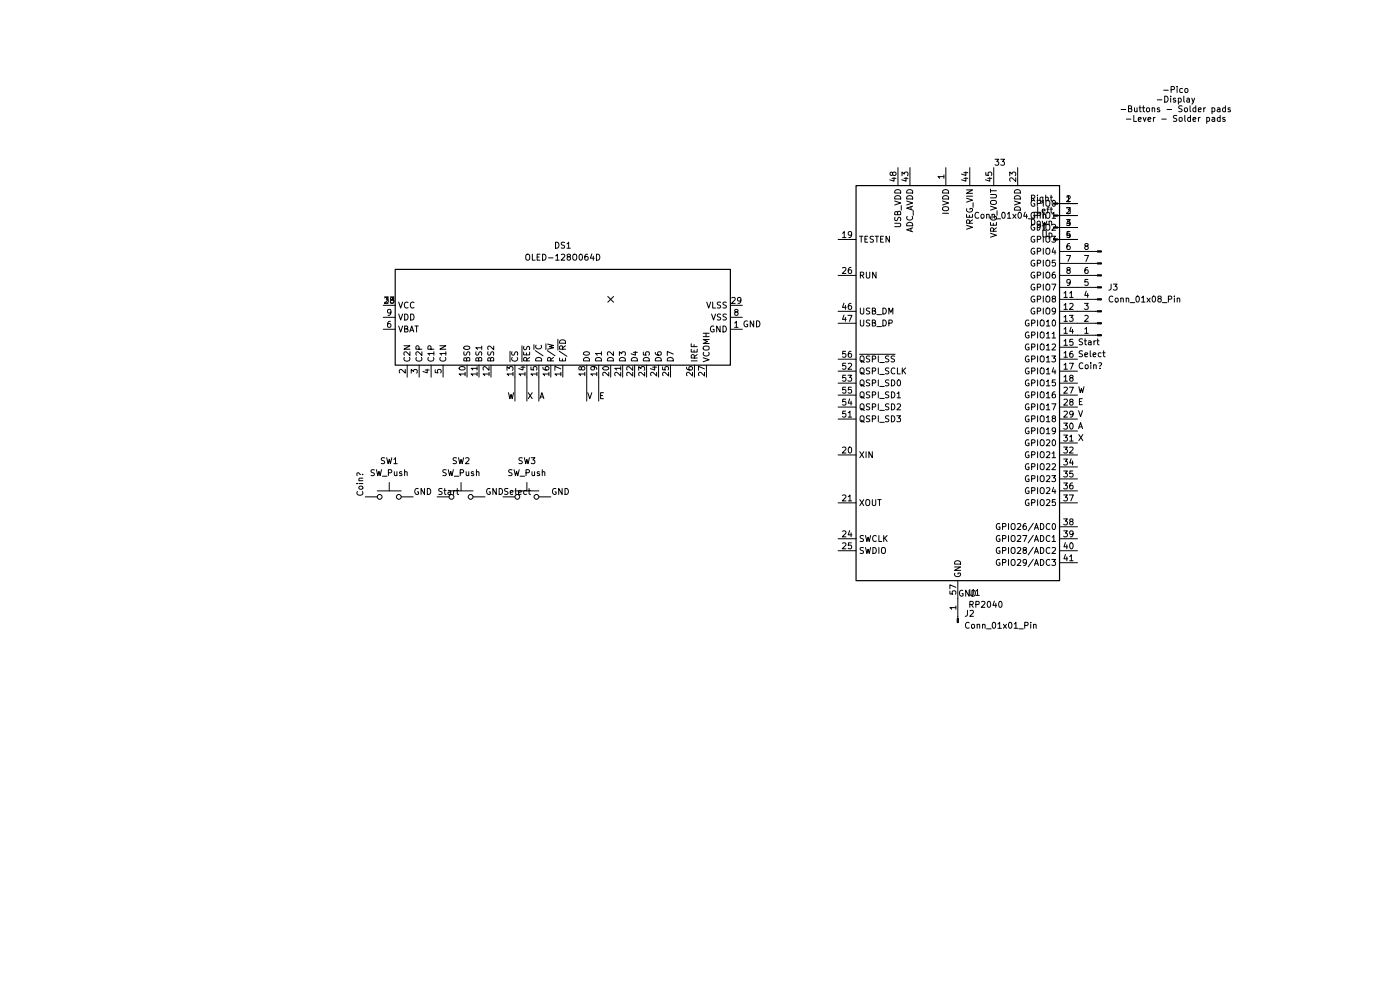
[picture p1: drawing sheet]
(kicad_sch
 (version 20260306)
 (generator "eeschema")
 (generator_version "10.0")
 (paper "A4")
 (lib_symbols
  (symbol "Connector:Conn_01x01_Pin"
   (pin_names
    (offset 1.016) (hide yes)) (exclude_from_sim no) (in_bom yes) (on_board yes)
   (in_pos_files yes)
   (duplicate_pin_numbers_are_jumpers no)
   (property "Reference" "J" (at 0 2.54 0) (show_name no) (do_not_autoplace no) (effects (font (size 1.27 1.27))))
   (property "Value" "Conn_01x01_Pin" (at 0 -2.54 0) (show_name no) (do_not_autoplace no) (effects (font (size 1.27 1.27))))
   (property "Footprint" "" (at 0 0 0) (show_name no) (do_not_autoplace no) (hide yes) (effects (font (size 1.27 1.27))))
   (property "Datasheet" "" (at 0 0 0) (show_name no) (do_not_autoplace no) (hide yes) (effects (font (size 1.27 1.27))))
   (property "Description" "Generic connector, single row, 01x01, script generated" (at 0 0 0) (show_name no) (do_not_autoplace no) (hide yes) (effects (font (size 1.27 1.27))))
   (property "ki_locked" "" (at 0 0 0) (show_name no) (do_not_autoplace no) (effects (font (size 1.27 1.27))))
   (symbol "Conn_01x01_Pin_1_1"
    (rectangle (start 0.8636 0.127) (end 0 -0.127) (stroke (width 0.1524) (type default)) (fill (type outline)))
    (polyline (pts (xy 1.27 0) (xy 0.8636 0)) (stroke (width 0.1524) (type default)) (fill (type none)))
    (pin passive line (at 5.08 0 180) (length 3.81) (name "Pin_1" (effects (font (size 1.27 1.27)))) (number "1" (effects (font (size 1.27 1.27))))))
   (embedded_fonts no))
  (symbol "Connector:Conn_01x04_Pin"
   (pin_names
    (offset 1.016) (hide yes)) (exclude_from_sim no) (in_bom yes) (on_board yes)
   (in_pos_files yes)
   (duplicate_pin_numbers_are_jumpers no)
   (property "Reference" "J" (at 0 5.08 0) (show_name no) (do_not_autoplace no) (effects (font (size 1.27 1.27))))
   (property "Value" "Conn_01x04_Pin" (at 0 -7.62 0) (show_name no) (do_not_autoplace no) (effects (font (size 1.27 1.27))))
   (property "Footprint" "" (at 0 0 0) (show_name no) (do_not_autoplace no) (hide yes) (effects (font (size 1.27 1.27))))
   (property "Datasheet" "" (at 0 0 0) (show_name no) (do_not_autoplace no) (hide yes) (effects (font (size 1.27 1.27))))
   (property "Description" "Generic connector, single row, 01x04, script generated" (at 0 0 0) (show_name no) (do_not_autoplace no) (hide yes) (effects (font (size 1.27 1.27))))
   (property "ki_locked" "" (at 0 0 0) (show_name no) (do_not_autoplace no) (effects (font (size 1.27 1.27))))
   (symbol "Conn_01x04_Pin_1_1"
    (rectangle (start 0.8636 2.667) (end 0 2.413) (stroke (width 0.1524) (type default)) (fill (type outline)))
    (rectangle (start 0.8636 0.127) (end 0 -0.127) (stroke (width 0.1524) (type default)) (fill (type outline)))
    (rectangle (start 0.8636 -2.413) (end 0 -2.667) (stroke (width 0.1524) (type default)) (fill (type outline)))
    (rectangle (start 0.8636 -4.953) (end 0 -5.207) (stroke (width 0.1524) (type default)) (fill (type outline)))
    (polyline (pts (xy 1.27 2.54) (xy 0.8636 2.54)) (stroke (width 0.1524) (type default)) (fill (type none)))
    (polyline (pts (xy 1.27 0) (xy 0.8636 0)) (stroke (width 0.1524) (type default)) (fill (type none)))
    (polyline (pts (xy 1.27 -2.54) (xy 0.8636 -2.54)) (stroke (width 0.1524) (type default)) (fill (type none)))
    (polyline (pts (xy 1.27 -5.08) (xy 0.8636 -5.08)) (stroke (width 0.1524) (type default)) (fill (type none)))
    (pin passive line (at 5.08 2.54 180) (length 3.81) (name "Pin_1" (effects (font (size 1.27 1.27)))) (number "1" (effects (font (size 1.27 1.27)))))
    (pin passive line (at 5.08 0 180) (length 3.81) (name "Pin_2" (effects (font (size 1.27 1.27)))) (number "2" (effects (font (size 1.27 1.27)))))
    (pin passive line (at 5.08 -2.54 180) (length 3.81) (name "Pin_3" (effects (font (size 1.27 1.27)))) (number "3" (effects (font (size 1.27 1.27)))))
    (pin passive line (at 5.08 -5.08 180) (length 3.81) (name "Pin_4" (effects (font (size 1.27 1.27)))) (number "4" (effects (font (size 1.27 1.27))))))
   (embedded_fonts no))
  (symbol "Connector:Conn_01x08_Pin"
   (pin_names
    (offset 1.016) (hide yes)) (exclude_from_sim no) (in_bom yes) (on_board yes)
   (in_pos_files yes)
   (duplicate_pin_numbers_are_jumpers no)
   (property "Reference" "J" (at 0 10.16 0) (show_name no) (do_not_autoplace no) (effects (font (size 1.27 1.27))))
   (property "Value" "Conn_01x08_Pin" (at 0 -12.7 0) (show_name no) (do_not_autoplace no) (effects (font (size 1.27 1.27))))
   (property "Footprint" "" (at 0 0 0) (show_name no) (do_not_autoplace no) (hide yes) (effects (font (size 1.27 1.27))))
   (property "Datasheet" "" (at 0 0 0) (show_name no) (do_not_autoplace no) (hide yes) (effects (font (size 1.27 1.27))))
   (property "Description" "Generic connector, single row, 01x08, script generated" (at 0 0 0) (show_name no) (do_not_autoplace no) (hide yes) (effects (font (size 1.27 1.27))))
   (property "ki_locked" "" (at 0 0 0) (show_name no) (do_not_autoplace no) (effects (font (size 1.27 1.27))))
   (symbol "Conn_01x08_Pin_1_1"
    (rectangle (start 0.8636 7.747) (end 0 7.493) (stroke (width 0.1524) (type default)) (fill (type outline)))
    (rectangle (start 0.8636 5.207) (end 0 4.953) (stroke (width 0.1524) (type default)) (fill (type outline)))
    (rectangle (start 0.8636 2.667) (end 0 2.413) (stroke (width 0.1524) (type default)) (fill (type outline)))
    (rectangle (start 0.8636 0.127) (end 0 -0.127) (stroke (width 0.1524) (type default)) (fill (type outline)))
    (rectangle (start 0.8636 -2.413) (end 0 -2.667) (stroke (width 0.1524) (type default)) (fill (type outline)))
    (rectangle (start 0.8636 -4.953) (end 0 -5.207) (stroke (width 0.1524) (type default)) (fill (type outline)))
    (rectangle (start 0.8636 -7.493) (end 0 -7.747) (stroke (width 0.1524) (type default)) (fill (type outline)))
    (rectangle (start 0.8636 -10.033) (end 0 -10.287) (stroke (width 0.1524) (type default)) (fill (type outline)))
    (polyline (pts (xy 1.27 7.62) (xy 0.8636 7.62)) (stroke (width 0.1524) (type default)) (fill (type none)))
    (polyline (pts (xy 1.27 5.08) (xy 0.8636 5.08)) (stroke (width 0.1524) (type default)) (fill (type none)))
    (polyline (pts (xy 1.27 2.54) (xy 0.8636 2.54)) (stroke (width 0.1524) (type default)) (fill (type none)))
    (polyline (pts (xy 1.27 0) (xy 0.8636 0)) (stroke (width 0.1524) (type default)) (fill (type none)))
    (polyline (pts (xy 1.27 -2.54) (xy 0.8636 -2.54)) (stroke (width 0.1524) (type default)) (fill (type none)))
    (polyline (pts (xy 1.27 -5.08) (xy 0.8636 -5.08)) (stroke (width 0.1524) (type default)) (fill (type none)))
    (polyline (pts (xy 1.27 -7.62) (xy 0.8636 -7.62)) (stroke (width 0.1524) (type default)) (fill (type none)))
    (polyline (pts (xy 1.27 -10.16) (xy 0.8636 -10.16)) (stroke (width 0.1524) (type default)) (fill (type none)))
    (pin passive line (at 5.08 7.62 180) (length 3.81) (name "Pin_1" (effects (font (size 1.27 1.27)))) (number "1" (effects (font (size 1.27 1.27)))))
    (pin passive line (at 5.08 5.08 180) (length 3.81) (name "Pin_2" (effects (font (size 1.27 1.27)))) (number "2" (effects (font (size 1.27 1.27)))))
    (pin passive line (at 5.08 2.54 180) (length 3.81) (name "Pin_3" (effects (font (size 1.27 1.27)))) (number "3" (effects (font (size 1.27 1.27)))))
    (pin passive line (at 5.08 0 180) (length 3.81) (name "Pin_4" (effects (font (size 1.27 1.27)))) (number "4" (effects (font (size 1.27 1.27)))))
    (pin passive line (at 5.08 -2.54 180) (length 3.81) (name "Pin_5" (effects (font (size 1.27 1.27)))) (number "5" (effects (font (size 1.27 1.27)))))
    (pin passive line (at 5.08 -5.08 180) (length 3.81) (name "Pin_6" (effects (font (size 1.27 1.27)))) (number "6" (effects (font (size 1.27 1.27)))))
    (pin passive line (at 5.08 -7.62 180) (length 3.81) (name "Pin_7" (effects (font (size 1.27 1.27)))) (number "7" (effects (font (size 1.27 1.27)))))
    (pin passive line (at 5.08 -10.16 180) (length 3.81) (name "Pin_8" (effects (font (size 1.27 1.27)))) (number "8" (effects (font (size 1.27 1.27))))))
   (embedded_fonts no))
  (symbol "Display_Graphic:OLED-128O064D" (exclude_from_sim no) (in_bom yes) (on_board yes)
   (in_pos_files yes)
   (duplicate_pin_numbers_are_jumpers no)
   (property "Reference" "DS" (at -10.16 38.1 0) (show_name no) (do_not_autoplace no) (effects (font (size 1.27 1.27))))
   (property "Value" "OLED-128O064D" (at 12.7 38.1 0) (show_name no) (do_not_autoplace no) (effects (font (size 1.27 1.27))))
   (property "Footprint" "Display:OLED-128O064D" (at 0 0 0) (show_name no) (do_not_autoplace no) (hide yes) (effects (font (size 1.27 1.27))))
   (property "Datasheet" "https://www.vishay.com/docs/37902/oled128o064dbpp3n00000.pdf" (at 0 20.32 0) (show_name no) (do_not_autoplace no) (hide yes) (effects (font (size 1.27 1.27))))
   (property "Description" "OLED display 128x64" (at 0 0 0) (show_name no) (do_not_autoplace no) (hide yes) (effects (font (size 1.27 1.27))))
   (symbol "OLED-128O064D_0_1"
    (rectangle (start -10.16 35.56) (end 10.16 -35.56) (stroke (width 0.254) (type default)) (fill (type background))))
   (symbol "OLED-128O064D_1_1"
    (pin power_in line (at -2.54 -38.1 90) (length 2.54) (name "GND" (effects (font (size 1.27 1.27)))) (number "1" (effects (font (size 1.27 1.27)))))
    (pin passive line (at -12.7 33.02 0) (length 2.54) (name "C2N" (effects (font (size 1.27 1.27)))) (number "2" (effects (font (size 1.27 1.27)))))
    (pin passive line (at -12.7 30.48 0) (length 2.54) (name "C2P" (effects (font (size 1.27 1.27)))) (number "3" (effects (font (size 1.27 1.27)))))
    (pin passive line (at -12.7 27.94 0) (length 2.54) (name "C1P" (effects (font (size 1.27 1.27)))) (number "4" (effects (font (size 1.27 1.27)))))
    (pin passive line (at -12.7 25.4 0) (length 2.54) (name "C1N" (effects (font (size 1.27 1.27)))) (number "5" (effects (font (size 1.27 1.27)))))
    (pin power_in line (at -2.54 38.1 270) (length 2.54) (name "VBAT" (effects (font (size 1.27 1.27)))) (number "6" (effects (font (size 1.27 1.27)))))
    (pin no_connect line (at 10.16 0 180) (length 2.54) (hide yes) (name "NC" (effects (font (size 1.27 1.27)))) (number "7" (effects (font (size 1.27 1.27)))))
    (pin power_in line (at 0 -38.1 90) (length 2.54) (name "VSS" (effects (font (size 1.27 1.27)))) (number "8" (effects (font (size 1.27 1.27)))))
    (pin power_in line (at 0 38.1 270) (length 2.54) (name "VDD" (effects (font (size 1.27 1.27)))) (number "9" (effects (font (size 1.27 1.27)))))
    (pin input line (at -12.7 20.32 0) (length 2.54) (name "BS0" (effects (font (size 1.27 1.27)))) (number "10" (effects (font (size 1.27 1.27)))))
    (pin input line (at -12.7 17.78 0) (length 2.54) (name "BS1" (effects (font (size 1.27 1.27)))) (number "11" (effects (font (size 1.27 1.27)))))
    (pin input line (at -12.7 15.24 0) (length 2.54) (name "BS2" (effects (font (size 1.27 1.27)))) (number "12" (effects (font (size 1.27 1.27)))))
    (pin input line (at -12.7 10.16 0) (length 2.54) (name "~{CS}" (effects (font (size 1.27 1.27)))) (number "13" (effects (font (size 1.27 1.27)))))
    (pin input line (at -12.7 7.62 0) (length 2.54) (name "~{RES}" (effects (font (size 1.27 1.27)))) (number "14" (effects (font (size 1.27 1.27)))))
    (pin input line (at -12.7 5.08 0) (length 2.54) (name "D/~{C}" (effects (font (size 1.27 1.27)))) (number "15" (effects (font (size 1.27 1.27)))))
    (pin input line (at -12.7 2.54 0) (length 2.54) (name "R/~{W}" (effects (font (size 1.27 1.27)))) (number "16" (effects (font (size 1.27 1.27)))))
    (pin input line (at -12.7 0 0) (length 2.54) (name "E/~{RD}" (effects (font (size 1.27 1.27)))) (number "17" (effects (font (size 1.27 1.27)))))
    (pin bidirectional line (at -12.7 -5.08 0) (length 2.54) (name "D0" (effects (font (size 1.27 1.27)))) (number "18" (effects (font (size 1.27 1.27)))))
    (pin bidirectional line (at -12.7 -7.62 0) (length 2.54) (name "D1" (effects (font (size 1.27 1.27)))) (number "19" (effects (font (size 1.27 1.27)))))
    (pin bidirectional line (at -12.7 -10.16 0) (length 2.54) (name "D2" (effects (font (size 1.27 1.27)))) (number "20" (effects (font (size 1.27 1.27)))))
    (pin bidirectional line (at -12.7 -12.7 0) (length 2.54) (name "D3" (effects (font (size 1.27 1.27)))) (number "21" (effects (font (size 1.27 1.27)))))
    (pin bidirectional line (at -12.7 -15.24 0) (length 2.54) (name "D4" (effects (font (size 1.27 1.27)))) (number "22" (effects (font (size 1.27 1.27)))))
    (pin bidirectional line (at -12.7 -17.78 0) (length 2.54) (name "D5" (effects (font (size 1.27 1.27)))) (number "23" (effects (font (size 1.27 1.27)))))
    (pin bidirectional line (at -12.7 -20.32 0) (length 2.54) (name "D6" (effects (font (size 1.27 1.27)))) (number "24" (effects (font (size 1.27 1.27)))))
    (pin bidirectional line (at -12.7 -22.86 0) (length 2.54) (name "D7" (effects (font (size 1.27 1.27)))) (number "25" (effects (font (size 1.27 1.27)))))
    (pin passive line (at -12.7 -27.94 0) (length 2.54) (name "IREF" (effects (font (size 1.27 1.27)))) (number "26" (effects (font (size 1.27 1.27)))))
    (pin passive line (at -12.7 -30.48 0) (length 2.54) (name "VCOMH" (effects (font (size 1.27 1.27)))) (number "27" (effects (font (size 1.27 1.27)))))
    (pin power_in line (at 2.54 38.1 270) (length 2.54) (name "VCC" (effects (font (size 1.27 1.27)))) (number "28" (effects (font (size 1.27 1.27)))))
    (pin power_in line (at 2.54 -38.1 90) (length 2.54) (name "VLSS" (effects (font (size 1.27 1.27)))) (number "29" (effects (font (size 1.27 1.27)))))
    (pin passive line (at -2.54 -38.1 90) (length 2.54) (hide yes) (name "GND" (effects (font (size 1.27 1.27)))) (number "30" (effects (font (size 1.27 1.27))))))
   (embedded_fonts no))
  (symbol "MCU_RaspberryPi:RP2040" (exclude_from_sim no) (in_bom yes) (on_board yes)
   (in_pos_files yes)
   (duplicate_pin_numbers_are_jumpers no)
   (property "Reference" "U" (at 17.526 47.244 0) (show_name no) (do_not_autoplace no) (effects (font (size 1.27 1.27)) (justify left)))
   (property "Value" "RP2040" (at 17.526 44.704 0) (show_name no) (do_not_autoplace no) (effects (font (size 1.27 1.27)) (justify left)))
   (property "Footprint" "Package_DFN_QFN:QFN-56-1EP_7x7mm_P0.4mm_EP3.2x3.2mm" (at 0 0 0) (show_name no) (do_not_autoplace no) (hide yes) (effects (font (size 1.27 1.27))))
   (property "Datasheet" "https://datasheets.raspberrypi.com/rp2040/rp2040-datasheet.pdf" (at 0 0 0) (show_name no) (do_not_autoplace no) (hide yes) (effects (font (size 1.27 1.27))))
   (property "Description" "A microcontroller by Raspberry Pi, Dual ARM Cortex-M0+, 133MHz, no flash, 264KB SRAM, 8 PIO state machines, VQFN-56" (at 0 0 0) (show_name no) (do_not_autoplace no) (hide yes) (effects (font (size 1.27 1.27))))
   (property private "KLC_S4.2_DVDD" "Not a standalone power converter; internal on-chip voltage regulator for digital core supply; DVDD is the digital core power supply, should be placed next to voltage regulator output." (at 0 -2.54 0) (show_name yes) (do_not_autoplace no) (hide yes) (effects (font (size 1.27 1.27))))
   (property private "KLC_S4.2_VREG_VOUT" "Should be placed next to DVDD." (at 0 -2.54 0) (show_name yes) (do_not_autoplace no) (hide yes) (effects (font (size 1.27 1.27))))
   (symbol "RP2040_0_1"
    (rectangle (start -21.59 41.91) (end 21.59 -41.91) (stroke (width 0.254) (type default)) (fill (type background))))
   (symbol "RP2040_1_1"
    (pin power_in line (at -2.54 45.72 270) (length 3.81) (name "IOVDD" (effects (font (size 1.27 1.27)))) (number "1" (effects (font (size 1.27 1.27)))))
    (pin bidirectional line (at 25.4 38.1 180) (length 3.81) (name "GPIO0" (effects (font (size 1.27 1.27)))) (number "2" (effects (font (size 1.27 1.27)))))
    (pin bidirectional line (at 25.4 35.56 180) (length 3.81) (name "GPIO1" (effects (font (size 1.27 1.27)))) (number "3" (effects (font (size 1.27 1.27)))))
    (pin bidirectional line (at 25.4 33.02 180) (length 3.81) (name "GPIO2" (effects (font (size 1.27 1.27)))) (number "4" (effects (font (size 1.27 1.27)))))
    (pin bidirectional line (at 25.4 30.48 180) (length 3.81) (name "GPIO3" (effects (font (size 1.27 1.27)))) (number "5" (effects (font (size 1.27 1.27)))))
    (pin bidirectional line (at 25.4 27.94 180) (length 3.81) (name "GPIO4" (effects (font (size 1.27 1.27)))) (number "6" (effects (font (size 1.27 1.27)))))
    (pin bidirectional line (at 25.4 25.4 180) (length 3.81) (name "GPIO5" (effects (font (size 1.27 1.27)))) (number "7" (effects (font (size 1.27 1.27)))))
    (pin bidirectional line (at 25.4 22.86 180) (length 3.81) (name "GPIO6" (effects (font (size 1.27 1.27)))) (number "8" (effects (font (size 1.27 1.27)))))
    (pin bidirectional line (at 25.4 20.32 180) (length 3.81) (name "GPIO7" (effects (font (size 1.27 1.27)))) (number "9" (effects (font (size 1.27 1.27)))))
    (pin passive line (at -2.54 45.72 270) (length 3.81) (hide yes) (name "IOVDD" (effects (font (size 1.27 1.27)))) (number "10" (effects (font (size 1.27 1.27)))))
    (pin bidirectional line (at 25.4 17.78 180) (length 3.81) (name "GPIO8" (effects (font (size 1.27 1.27)))) (number "11" (effects (font (size 1.27 1.27)))))
    (pin bidirectional line (at 25.4 15.24 180) (length 3.81) (name "GPIO9" (effects (font (size 1.27 1.27)))) (number "12" (effects (font (size 1.27 1.27)))))
    (pin bidirectional line (at 25.4 12.7 180) (length 3.81) (name "GPIO10" (effects (font (size 1.27 1.27)))) (number "13" (effects (font (size 1.27 1.27)))))
    (pin bidirectional line (at 25.4 10.16 180) (length 3.81) (name "GPIO11" (effects (font (size 1.27 1.27)))) (number "14" (effects (font (size 1.27 1.27)))))
    (pin bidirectional line (at 25.4 7.62 180) (length 3.81) (name "GPIO12" (effects (font (size 1.27 1.27)))) (number "15" (effects (font (size 1.27 1.27)))))
    (pin bidirectional line (at 25.4 5.08 180) (length 3.81) (name "GPIO13" (effects (font (size 1.27 1.27)))) (number "16" (effects (font (size 1.27 1.27)))))
    (pin bidirectional line (at 25.4 2.54 180) (length 3.81) (name "GPIO14" (effects (font (size 1.27 1.27)))) (number "17" (effects (font (size 1.27 1.27)))))
    (pin bidirectional line (at 25.4 0 180) (length 3.81) (name "GPIO15" (effects (font (size 1.27 1.27)))) (number "18" (effects (font (size 1.27 1.27)))))
    (pin input line (at -25.4 30.48 0) (length 3.81) (name "TESTEN" (effects (font (size 1.27 1.27)))) (number "19" (effects (font (size 1.27 1.27)))))
    (pin input line (at -25.4 -15.24 0) (length 3.81) (name "XIN" (effects (font (size 1.27 1.27)))) (number "20" (effects (font (size 1.27 1.27)))))
    (pin output line (at -25.4 -25.4 0) (length 3.81) (name "XOUT" (effects (font (size 1.27 1.27)))) (number "21" (effects (font (size 1.27 1.27)))))
    (pin passive line (at -2.54 45.72 270) (length 3.81) (hide yes) (name "IOVDD" (effects (font (size 1.27 1.27)))) (number "22" (effects (font (size 1.27 1.27)))))
    (pin power_in line (at 12.7 45.72 270) (length 3.81) (name "DVDD" (effects (font (size 1.27 1.27)))) (number "23" (effects (font (size 1.27 1.27)))))
    (pin input line (at -25.4 -33.02 0) (length 3.81) (name "SWCLK" (effects (font (size 1.27 1.27)))) (number "24" (effects (font (size 1.27 1.27)))))
    (pin bidirectional line (at -25.4 -35.56 0) (length 3.81) (name "SWDIO" (effects (font (size 1.27 1.27)))) (number "25" (effects (font (size 1.27 1.27)))))
    (pin input line (at -25.4 22.86 0) (length 3.81) (name "RUN" (effects (font (size 1.27 1.27)))) (number "26" (effects (font (size 1.27 1.27)))))
    (pin bidirectional line (at 25.4 -2.54 180) (length 3.81) (name "GPIO16" (effects (font (size 1.27 1.27)))) (number "27" (effects (font (size 1.27 1.27)))))
    (pin bidirectional line (at 25.4 -5.08 180) (length 3.81) (name "GPIO17" (effects (font (size 1.27 1.27)))) (number "28" (effects (font (size 1.27 1.27)))))
    (pin bidirectional line (at 25.4 -7.62 180) (length 3.81) (name "GPIO18" (effects (font (size 1.27 1.27)))) (number "29" (effects (font (size 1.27 1.27)))))
    (pin bidirectional line (at 25.4 -10.16 180) (length 3.81) (name "GPIO19" (effects (font (size 1.27 1.27)))) (number "30" (effects (font (size 1.27 1.27)))))
    (pin bidirectional line (at 25.4 -12.7 180) (length 3.81) (name "GPIO20" (effects (font (size 1.27 1.27)))) (number "31" (effects (font (size 1.27 1.27)))))
    (pin bidirectional line (at 25.4 -15.24 180) (length 3.81) (name "GPIO21" (effects (font (size 1.27 1.27)))) (number "32" (effects (font (size 1.27 1.27)))))
    (pin passive line (at -2.54 45.72 270) (length 3.81) (hide yes) (name "IOVDD" (effects (font (size 1.27 1.27)))) (number "33" (effects (font (size 1.27 1.27)))))
    (pin bidirectional line (at 25.4 -17.78 180) (length 3.81) (name "GPIO22" (effects (font (size 1.27 1.27)))) (number "34" (effects (font (size 1.27 1.27)))))
    (pin bidirectional line (at 25.4 -20.32 180) (length 3.81) (name "GPIO23" (effects (font (size 1.27 1.27)))) (number "35" (effects (font (size 1.27 1.27)))))
    (pin bidirectional line (at 25.4 -22.86 180) (length 3.81) (name "GPIO24" (effects (font (size 1.27 1.27)))) (number "36" (effects (font (size 1.27 1.27)))))
    (pin bidirectional line (at 25.4 -25.4 180) (length 3.81) (name "GPIO25" (effects (font (size 1.27 1.27)))) (number "37" (effects (font (size 1.27 1.27)))))
    (pin bidirectional line (at 25.4 -30.48 180) (length 3.81) (name "GPIO26/ADC0" (effects (font (size 1.27 1.27)))) (number "38" (effects (font (size 1.27 1.27)))))
    (pin bidirectional line (at 25.4 -33.02 180) (length 3.81) (name "GPIO27/ADC1" (effects (font (size 1.27 1.27)))) (number "39" (effects (font (size 1.27 1.27)))))
    (pin bidirectional line (at 25.4 -35.56 180) (length 3.81) (name "GPIO28/ADC2" (effects (font (size 1.27 1.27)))) (number "40" (effects (font (size 1.27 1.27)))))
    (pin bidirectional line (at 25.4 -38.1 180) (length 3.81) (name "GPIO29/ADC3" (effects (font (size 1.27 1.27)))) (number "41" (effects (font (size 1.27 1.27)))))
    (pin passive line (at -2.54 45.72 270) (length 3.81) (hide yes) (name "IOVDD" (effects (font (size 1.27 1.27)))) (number "42" (effects (font (size 1.27 1.27)))))
    (pin power_in line (at -10.16 45.72 270) (length 3.81) (name "ADC_AVDD" (effects (font (size 1.27 1.27)))) (number "43" (effects (font (size 1.27 1.27)))))
    (pin power_in line (at 2.54 45.72 270) (length 3.81) (name "VREG_VIN" (effects (font (size 1.27 1.27)))) (number "44" (effects (font (size 1.27 1.27)))))
    (pin power_out line (at 7.62 45.72 270) (length 3.81) (name "VREG_VOUT" (effects (font (size 1.27 1.27)))) (number "45" (effects (font (size 1.27 1.27)))))
    (pin bidirectional line (at -25.4 15.24 0) (length 3.81) (name "USB_DM" (effects (font (size 1.27 1.27)))) (number "46" (effects (font (size 1.27 1.27)))))
    (pin bidirectional line (at -25.4 12.7 0) (length 3.81) (name "USB_DP" (effects (font (size 1.27 1.27)))) (number "47" (effects (font (size 1.27 1.27)))))
    (pin power_in line (at -12.7 45.72 270) (length 3.81) (name "USB_VDD" (effects (font (size 1.27 1.27)))) (number "48" (effects (font (size 1.27 1.27)))))
    (pin passive line (at -2.54 45.72 270) (length 3.81) (hide yes) (name "IOVDD" (effects (font (size 1.27 1.27)))) (number "49" (effects (font (size 1.27 1.27)))))
    (pin passive line (at 12.7 45.72 270) (length 3.81) (hide yes) (name "DVDD" (effects (font (size 1.27 1.27)))) (number "50" (effects (font (size 1.27 1.27)))))
    (pin bidirectional line (at -25.4 -7.62 0) (length 3.81) (name "QSPI_SD3" (effects (font (size 1.27 1.27)))) (number "51" (effects (font (size 1.27 1.27)))))
    (pin output line (at -25.4 2.54 0) (length 3.81) (name "QSPI_SCLK" (effects (font (size 1.27 1.27)))) (number "52" (effects (font (size 1.27 1.27)))))
    (pin bidirectional line (at -25.4 0 0) (length 3.81) (name "QSPI_SD0" (effects (font (size 1.27 1.27)))) (number "53" (effects (font (size 1.27 1.27)))))
    (pin bidirectional line (at -25.4 -5.08 0) (length 3.81) (name "QSPI_SD2" (effects (font (size 1.27 1.27)))) (number "54" (effects (font (size 1.27 1.27)))))
    (pin bidirectional line (at -25.4 -2.54 0) (length 3.81) (name "QSPI_SD1" (effects (font (size 1.27 1.27)))) (number "55" (effects (font (size 1.27 1.27)))))
    (pin output line (at -25.4 5.08 0) (length 3.81) (name "~{QSPI_SS}" (effects (font (size 1.27 1.27)))) (number "56" (effects (font (size 1.27 1.27)))))
    (pin power_in line (at 0 -45.72 90) (length 3.81) (name "GND" (effects (font (size 1.27 1.27)))) (number "57" (effects (font (size 1.27 1.27))))))
   (embedded_fonts no))
  (symbol "Switch:SW_Push"
   (pin_numbers (hide yes))
   (pin_names
    (offset 1.016) (hide yes)) (exclude_from_sim no) (in_bom yes) (on_board yes)
   (in_pos_files yes)
   (duplicate_pin_numbers_are_jumpers no)
   (property "Reference" "SW" (at 1.27 2.54 0) (show_name no) (do_not_autoplace no) (effects (font (size 1.27 1.27)) (justify left)))
   (property "Value" "SW_Push" (at 0 -1.524 0) (show_name no) (do_not_autoplace no) (effects (font (size 1.27 1.27))))
   (property "Footprint" "" (at 0 5.08 0) (show_name no) (do_not_autoplace no) (hide yes) (effects (font (size 1.27 1.27))))
   (property "Datasheet" "" (at 0 5.08 0) (show_name no) (do_not_autoplace no) (hide yes) (effects (font (size 1.27 1.27))))
   (property "Description" "Push button switch, generic, two pins" (at 0 0 0) (show_name no) (do_not_autoplace no) (hide yes) (effects (font (size 1.27 1.27))))
   (symbol "SW_Push_0_1"
    (circle (center -2.032 0) (radius 0.508) (stroke (width 0) (type default)) (fill (type none)))
    (polyline (pts (xy 0 1.27) (xy 0 3.048)) (stroke (width 0) (type default)) (fill (type none)))
    (circle (center 2.032 0) (radius 0.508) (stroke (width 0) (type default)) (fill (type none)))
    (polyline (pts (xy 2.54 1.27) (xy -2.54 1.27)) (stroke (width 0) (type default)) (fill (type none)))
    (pin passive line (at -5.08 0 0) (length 2.54) (name "1" (effects (font (size 1.27 1.27)))) (number "1" (effects (font (size 1.27 1.27)))))
    (pin passive line (at 5.08 0 180) (length 2.54) (name "2" (effects (font (size 1.27 1.27)))) (number "2" (effects (font (size 1.27 1.27))))))
   (embedded_fonts no)))
 (text "-Pico\n-Display\n-Buttons - Solder pads\n-Lever - Solder pads\n"
  (exclude_from_sim no)
  (at 249.428 22.352 0)
  (effects (font (size 1.27 1.27))))
 (no_connect
  (at 129.54 63.5))
 (wire
  (pts (xy 124.46 80.01) (xy 124.46 85.09))
  (stroke (width 0) (type default)))
 (wire
  (pts (xy 109.22 80.01) (xy 109.22 85.09))
  (stroke (width 0) (type default)))
 (wire
  (pts (xy 127 80.01) (xy 127 85.09))
  (stroke (width 0) (type default)))
 (wire
  (pts (xy 111.76 80.01) (xy 111.76 85.09))
  (stroke (width 0) (type default)))
 (wire
  (pts (xy 114.3 80.01) (xy 114.3 85.09))
  (stroke (width 0) (type default)))
 (label "Start"
  (at 228.6 73.66 0)
  (effects (font (size 1.27 1.27)) (justify left bottom)))
 (label "A"
  (at 228.6 91.44 0)
  (effects (font (size 1.27 1.27)) (justify left bottom)))
 (label "33"
  (at 210.82 35.56 0)
  (effects (font (size 1.27 1.27)) (justify left bottom)))
 (label "Right"
  (at 223.52 43.18 180)
  (effects (font (size 1.27 1.27)) (justify right bottom)))
 (label "Select"
  (at 228.6 76.2 0)
  (effects (font (size 1.27 1.27)) (justify left bottom)))
 (label "X"
  (at 111.76 85.09 0)
  (effects (font (size 1.27 1.27)) (justify left bottom)))
 (label "GND"
  (at 87.63 105.41 0)
  (effects (font (size 1.27 1.27)) (justify left bottom)))
 (label "V"
  (at 228.6 88.9 0)
  (effects (font (size 1.27 1.27)) (justify left bottom)))
 (label "Left"
  (at 223.52 45.72 180)
  (effects (font (size 1.27 1.27)) (justify right bottom)))
 (label "V"
  (at 124.46 85.09 0)
  (effects (font (size 1.27 1.27)) (justify left bottom)))
 (label "GND"
  (at 116.84 105.41 0)
  (effects (font (size 1.27 1.27)) (justify left bottom)))
 (label "Down"
  (at 223.52 48.26 180)
  (effects (font (size 1.27 1.27)) (justify right bottom)))
 (label "Select"
  (at 106.68 105.41 0)
  (effects (font (size 1.27 1.27)) (justify left bottom)))
 (label "A"
  (at 114.3 85.09 0)
  (effects (font (size 1.27 1.27)) (justify left bottom)))
 (label "Coin?"
  (at 228.6 78.74 0)
  (effects (font (size 1.27 1.27)) (justify left bottom)))
 (label "Coin?"
  (at 77.47 105.41 90)
  (effects (font (size 1.27 1.27)) (justify left bottom)))
 (label "Start"
  (at 92.71 105.41 0)
  (effects (font (size 1.27 1.27)) (justify left bottom)))
 (label "Up"
  (at 223.52 50.8 180)
  (effects (font (size 1.27 1.27)) (justify right bottom)))
 (label "X"
  (at 228.6 93.98 0)
  (effects (font (size 1.27 1.27)) (justify left bottom)))
 (label "GND"
  (at 203.2 127 0)
  (effects (font (size 1.27 1.27)) (justify left bottom)))
 (label "GND"
  (at 157.48 69.85 0)
  (effects (font (size 1.27 1.27)) (justify left bottom)))
 (label "33"
  (at 81.28 64.77 0)
  (effects (font (size 1.27 1.27)) (justify left bottom)))
 (label "W"
  (at 228.6 83.82 0)
  (effects (font (size 1.27 1.27)) (justify left bottom)))
 (label "E"
  (at 228.6 86.36 0)
  (effects (font (size 1.27 1.27)) (justify left bottom)))
 (label "GND"
  (at 102.87 105.41 0)
  (effects (font (size 1.27 1.27)) (justify left bottom)))
 (label "E"
  (at 127 85.09 0)
  (effects (font (size 1.27 1.27)) (justify left bottom)))
 (label "W"
  (at 109.22 85.09 180)
  (effects (font (size 1.27 1.27)) (justify right bottom)))
 (symbol
  (lib_id "Switch:SW_Push")
  (at 111.76 105.41 0)
  (unit 1)
  (body_style 1)
  (exclude_from_sim no)
  (in_bom yes)
  (on_board yes)
  (in_pos_files yes)
  (dnp no)
  (fields_autoplaced yes)
  (property "Reference" "SW3" (at 111.76 97.79 0) (show_name no) (do_not_autoplace no) (effects (font (size 1.27 1.27))))
  (property "Value" "SW_Push" (at 111.76 100.33 0) (show_name no) (do_not_autoplace no) (effects (font (size 1.27 1.27))))
  (property "Footprint" "Button_Switch_THT:SW_PUSH_6mm" (at 111.76 100.33 0) (hide yes) (show_name no) (do_not_autoplace no) (effects (font (size 1.27 1.27))))
  (property "Datasheet" "" (at 111.76 100.33 0) (hide yes) (show_name no) (do_not_autoplace no) (effects (font (size 1.27 1.27))))
  (property "Description" "Push button switch, generic, two pins" (at 111.76 105.41 0) (hide yes) (show_name no) (do_not_autoplace no) (effects (font (size 1.27 1.27))))
  (pin "2")
  (pin "1"))
 (symbol
  (lib_id "Switch:SW_Push")
  (at 82.55 105.41 0)
  (unit 1)
  (body_style 1)
  (exclude_from_sim no)
  (in_bom yes)
  (on_board yes)
  (in_pos_files yes)
  (dnp no)
  (fields_autoplaced yes)
  (property "Reference" "SW1" (at 82.55 97.79 0) (show_name no) (do_not_autoplace no) (effects (font (size 1.27 1.27))))
  (property "Value" "SW_Push" (at 82.55 100.33 0) (show_name no) (do_not_autoplace no) (effects (font (size 1.27 1.27))))
  (property "Footprint" "Button_Switch_THT:SW_PUSH_6mm" (at 82.55 100.33 0) (hide yes) (show_name no) (do_not_autoplace no) (effects (font (size 1.27 1.27))))
  (property "Datasheet" "" (at 82.55 100.33 0) (hide yes) (show_name no) (do_not_autoplace no) (effects (font (size 1.27 1.27))))
  (property "Description" "Push button switch, generic, two pins" (at 82.55 105.41 0) (hide yes) (show_name no) (do_not_autoplace no) (effects (font (size 1.27 1.27))))
  (pin "2")
  (pin "1"))
 (symbol
  (lib_id "Display_Graphic:OLED-128O064D")
  (at 119.38 67.31 90)
  (unit 1)
  (body_style 1)
  (exclude_from_sim no)
  (in_bom yes)
  (on_board yes)
  (in_pos_files yes)
  (dnp no)
  (fields_autoplaced yes)
  (property "Reference" "DS1" (at 119.38 52.07 90) (show_name no) (do_not_autoplace no) (effects (font (size 1.27 1.27))))
  (property "Value" "OLED-128O064D" (at 119.38 54.61 90) (show_name no) (do_not_autoplace no) (effects (font (size 1.27 1.27))))
  (property "Footprint" "Display:OLED-128O064D" (at 119.38 67.31 0) (hide yes) (show_name no) (do_not_autoplace no) (effects (font (size 1.27 1.27))))
  (property "Datasheet" "https://www.vishay.com/docs/37902/oled128o064dbpp3n00000.pdf" (at 99.06 67.31 0) (hide yes) (show_name no) (do_not_autoplace no) (effects (font (size 1.27 1.27))))
  (property "Description" "OLED display 128x64" (at 119.38 67.31 0) (hide yes) (show_name no) (do_not_autoplace no) (effects (font (size 1.27 1.27))))
  (pin "26")
  (pin "22")
  (pin "24")
  (pin "30")
  (pin "20")
  (pin "2")
  (pin "5")
  (pin "6")
  (pin "1")
  (pin "25")
  (pin "3")
  (pin "4")
  (pin "7")
  (pin "8")
  (pin "9")
  (pin "10")
  (pin "11")
  (pin "12")
  (pin "13")
  (pin "14")
  (pin "15")
  (pin "16")
  (pin "18")
  (pin "23")
  (pin "29")
  (pin "21")
  (pin "27")
  (pin "19")
  (pin "17")
  (pin "28"))
 (symbol
  (lib_id "Connector:Conn_01x04_Pin")
  (at 223.52 45.72 0)
  (unit 1)
  (body_style 1)
  (exclude_from_sim no)
  (in_bom yes)
  (on_board yes)
  (in_pos_files yes)
  (dnp no)
  (fields_autoplaced yes)
  (property "Reference" "J1" (at 222.25 48.2601 0) (show_name no) (do_not_autoplace no) (effects (font (size 1.27 1.27)) (justify right)))
  (property "Value" "Conn_01x04_Pin" (at 222.25 45.7201 0) (show_name no) (do_not_autoplace no) (effects (font (size 1.27 1.27)) (justify right)))
  (property "Footprint" "Connector_Hirose:Hirose_DF13-04P-1.25DSA_1x04_P1.25mm_Vertical" (at 223.52 45.72 0) (hide yes) (show_name no) (do_not_autoplace no) (effects (font (size 1.27 1.27))))
  (property "Datasheet" "" (at 223.52 45.72 0) (hide yes) (show_name no) (do_not_autoplace no) (effects (font (size 1.27 1.27))))
  (property "Description" "Generic connector, single row, 01x04, script generated" (at 223.52 45.72 0) (hide yes) (show_name no) (do_not_autoplace no) (effects (font (size 1.27 1.27))))
  (pin "1")
  (pin "2")
  (pin "3")
  (pin "4"))
 (symbol
  (lib_id "MCU_RaspberryPi:RP2040")
  (at 203.2 81.28 0)
  (unit 1)
  (body_style 1)
  (exclude_from_sim no)
  (in_bom yes)
  (on_board yes)
  (in_pos_files yes)
  (dnp no)
  (fields_autoplaced yes)
  (property "Reference" "U1" (at 205.3433 125.73 0) (show_name no) (do_not_autoplace no) (effects (font (size 1.27 1.27)) (justify left)))
  (property "Value" "RP2040" (at 205.3433 128.27 0) (show_name no) (do_not_autoplace no) (effects (font (size 1.27 1.27)) (justify left)))
  (property "Footprint" "Module:RaspberryPi_Pico_Common_THT" (at 203.2 81.28 0) (hide yes) (show_name no) (do_not_autoplace no) (effects (font (size 1.27 1.27))))
  (property "Datasheet" "https://datasheets.raspberrypi.com/rp2040/rp2040-datasheet.pdf" (at 203.2 81.28 0) (hide yes) (show_name no) (do_not_autoplace no) (effects (font (size 1.27 1.27))))
  (property "Description" "A microcontroller by Raspberry Pi, Dual ARM Cortex-M0+, 133MHz, no flash, 264KB SRAM, 8 PIO state machines, VQFN-56" (at 203.2 81.28 0) (hide yes) (show_name no) (do_not_autoplace no) (effects (font (size 1.27 1.27))))
  (property private "KLC_S4.2_DVDD" "Not a standalone power converter; internal on-chip voltage regulator for digital core supply; DVDD is the digital core power supply, should be placed next to voltage regulator output." (at 203.2 83.82 0) (hide yes) (show_name yes) (do_not_autoplace no) (effects (font (size 1.27 1.27))))
  (property private "KLC_S4.2_VREG_VOUT" "Should be placed next to DVDD." (at 203.2 83.82 0) (hide yes) (show_name yes) (do_not_autoplace no) (effects (font (size 1.27 1.27))))
  (pin "11")
  (pin "6")
  (pin "54")
  (pin "10")
  (pin "51")
  (pin "1")
  (pin "52")
  (pin "35")
  (pin "36")
  (pin "37")
  (pin "42")
  (pin "26")
  (pin "31")
  (pin "55")
  (pin "30")
  (pin "56")
  (pin "38")
  (pin "32")
  (pin "29")
  (pin "20")
  (pin "44")
  (pin "27")
  (pin "17")
  (pin "33")
  (pin "25")
  (pin "50")
  (pin "45")
  (pin "47")
  (pin "7")
  (pin "18")
  (pin "49")
  (pin "41")
  (pin "43")
  (pin "39")
  (pin "24")
  (pin "19")
  (pin "46")
  (pin "21")
  (pin "13")
  (pin "9")
  (pin "16")
  (pin "28")
  (pin "3")
  (pin "40")
  (pin "4")
  (pin "12")
  (pin "15")
  (pin "5")
  (pin "53")
  (pin "57")
  (pin "22")
  (pin "8")
  (pin "14")
  (pin "34")
  (pin "2")
  (pin "23")
  (pin "48"))
 (symbol
  (lib_id "Connector:Conn_01x01_Pin")
  (at 203.2 132.08 90)
  (unit 1)
  (body_style 1)
  (exclude_from_sim no)
  (in_bom yes)
  (on_board yes)
  (in_pos_files yes)
  (dnp no)
  (fields_autoplaced yes)
  (property "Reference" "J2" (at 204.47 130.1749 90) (show_name no) (do_not_autoplace no) (effects (font (size 1.27 1.27)) (justify right)))
  (property "Value" "Conn_01x01_Pin" (at 204.47 132.7149 90) (show_name no) (do_not_autoplace no) (effects (font (size 1.27 1.27)) (justify right)))
  (property "Footprint" "Connector_PinHeader_1.00mm:PinHeader_1x01_P1.00mm_Vertical" (at 203.2 132.08 0) (hide yes) (show_name no) (do_not_autoplace no) (effects (font (size 1.27 1.27))))
  (property "Datasheet" "" (at 203.2 132.08 0) (hide yes) (show_name no) (do_not_autoplace no) (effects (font (size 1.27 1.27))))
  (property "Description" "Generic connector, single row, 01x01, script generated" (at 203.2 132.08 0) (hide yes) (show_name no) (do_not_autoplace no) (effects (font (size 1.27 1.27))))
  (pin "1"))
 (symbol
  (lib_id "Connector:Conn_01x08_Pin")
  (at 233.68 63.5 180)
  (unit 1)
  (body_style 1)
  (exclude_from_sim no)
  (in_bom yes)
  (on_board yes)
  (in_pos_files yes)
  (dnp no)
  (fields_autoplaced yes)
  (property "Reference" "J3" (at 234.95 60.9599 0) (show_name no) (do_not_autoplace no) (effects (font (size 1.27 1.27)) (justify right)))
  (property "Value" "Conn_01x08_Pin" (at 234.95 63.4999 0) (show_name no) (do_not_autoplace no) (effects (font (size 1.27 1.27)) (justify right)))
  (property "Footprint" "Connector_PinHeader_1.00mm:PinHeader_1x08_P1.00mm_Horizontal" (at 233.68 63.5 0) (hide yes) (show_name no) (do_not_autoplace no) (effects (font (size 1.27 1.27))))
  (property "Datasheet" "" (at 233.68 63.5 0) (hide yes) (show_name no) (do_not_autoplace no) (effects (font (size 1.27 1.27))))
  (property "Description" "Generic connector, single row, 01x08, script generated" (at 233.68 63.5 0) (hide yes) (show_name no) (do_not_autoplace no) (effects (font (size 1.27 1.27))))
  (pin "6")
  (pin "8")
  (pin "5")
  (pin "3")
  (pin "4")
  (pin "1")
  (pin "2")
  (pin "7"))
 (symbol
  (lib_id "Switch:SW_Push")
  (at 97.79 105.41 0)
  (unit 1)
  (body_style 1)
  (exclude_from_sim no)
  (in_bom yes)
  (on_board yes)
  (in_pos_files yes)
  (dnp no)
  (fields_autoplaced yes)
  (property "Reference" "SW2" (at 97.79 97.79 0) (show_name no) (do_not_autoplace no) (effects (font (size 1.27 1.27))))
  (property "Value" "SW_Push" (at 97.79 100.33 0) (show_name no) (do_not_autoplace no) (effects (font (size 1.27 1.27))))
  (property "Footprint" "Button_Switch_THT:SW_PUSH_6mm" (at 97.79 100.33 0) (hide yes) (show_name no) (do_not_autoplace no) (effects (font (size 1.27 1.27))))
  (property "Datasheet" "" (at 97.79 100.33 0) (hide yes) (show_name no) (do_not_autoplace no) (effects (font (size 1.27 1.27))))
  (property "Description" "Push button switch, generic, two pins" (at 97.79 105.41 0) (hide yes) (show_name no) (do_not_autoplace no) (effects (font (size 1.27 1.27))))
  (pin "2")
  (pin "1"))
 (sheet_instances
  (path ""
   (page "1")))
 (embedded_fonts no))
